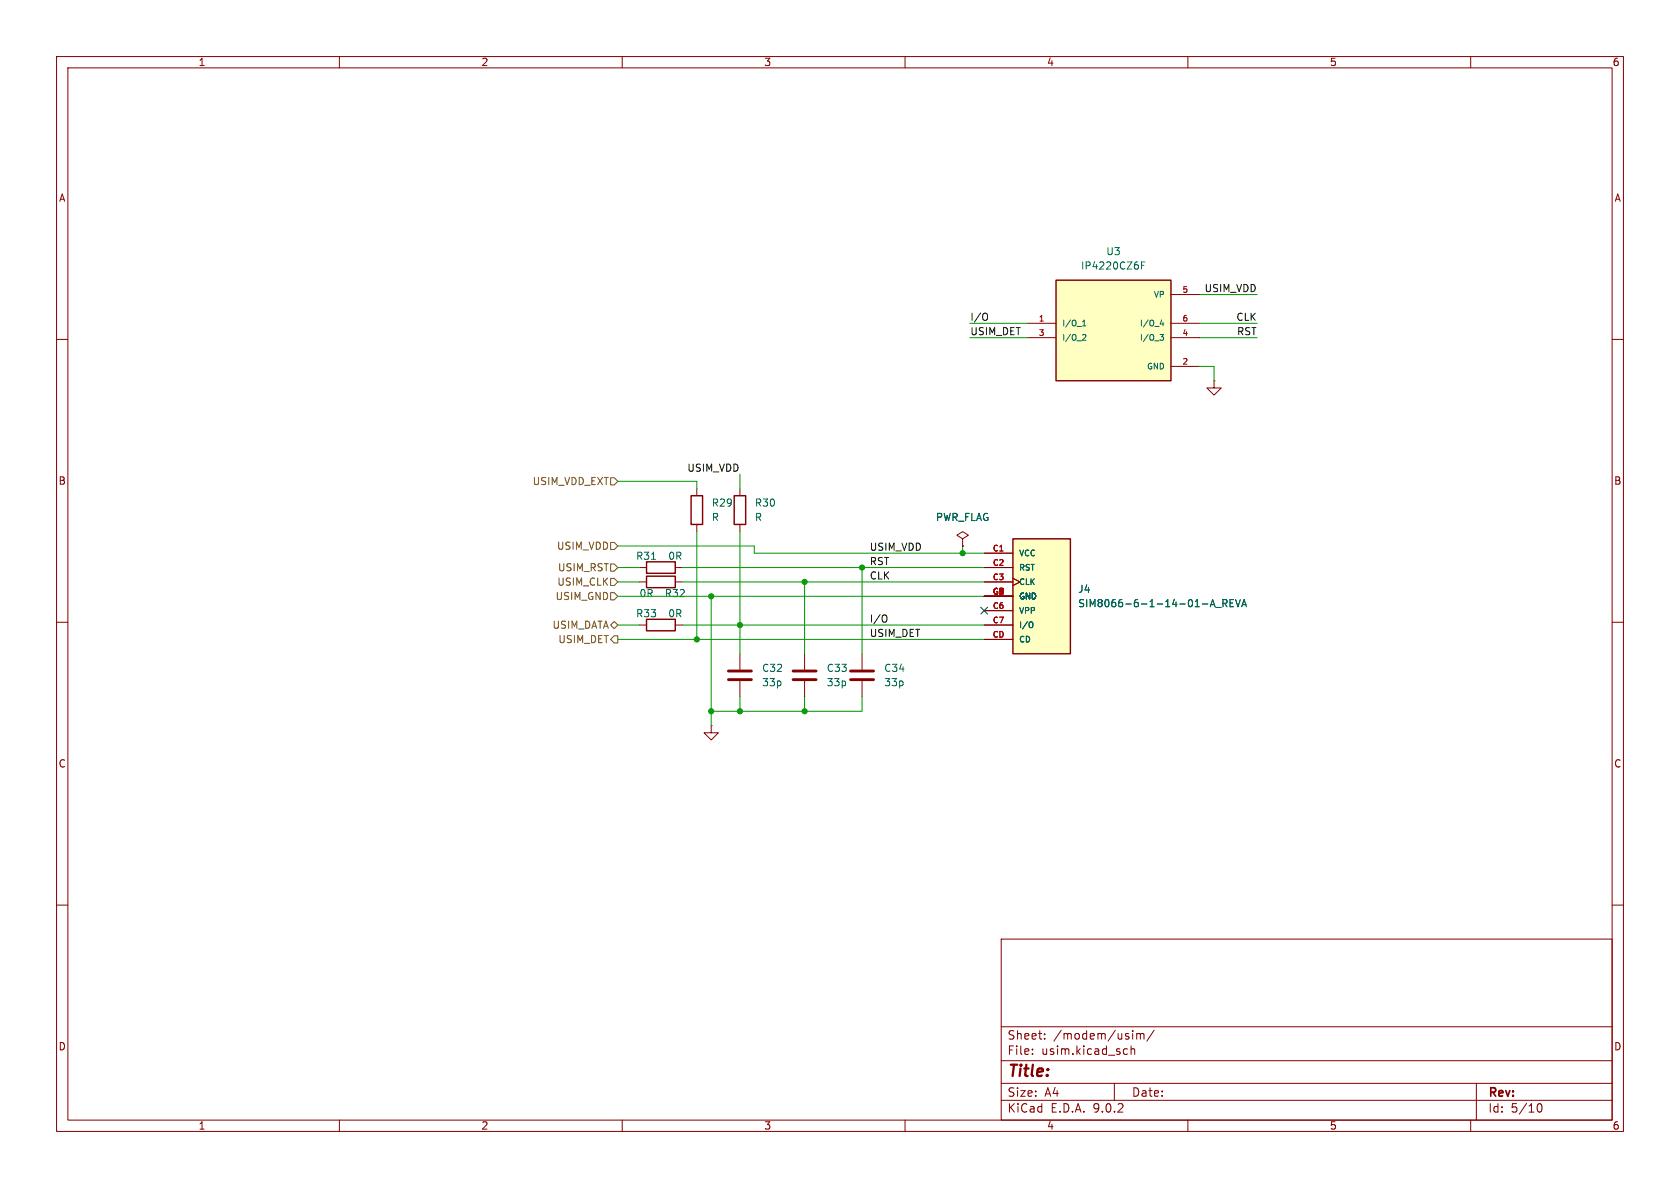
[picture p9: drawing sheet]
<svg xmlns="http://www.w3.org/2000/svg" width="297mm" height="210mm" viewBox="0 0 297 210" stroke-linecap="round" stroke-linejoin="round" font-family="sans-serif">
<g fill="none" stroke="#840000" stroke-width=".18">
<path d="M10 10h277v190h-277zM12 12h273v186h-273zM60 10v2M110 10v2M160 10v2M210 10v2M260 10v2M10 60h2M285 60h2M123.2 86.4v1.2M123.2 92.7v1.3M130.8 86.4v1.2"/>
<path d="M130.8 92.7v1.3M10 110h2M113 100.3h1.3M113 110.5h1.3M113 102.9h1.3M119.4 100.3h1.2M119.4 110.5h1.2M119.4 102.9h1.2M285 110h2M10 160h2M177 166h108v32h-108zM285 160h2"/>
<path d="M60 198v2M110 198v2M160 198v2M177 194.5h108M177 191.5h108M177 187.5h108M177 181.5h108M182.5 186.3v.1M182.5 185.5v.1M184.7 183.6v.1M184.7 182.8v.1M197 191.5v3"/>
<path d="M198.9 185.4l.4 .1M199.3 186.3l-.4 .1M200 185.5l.2-.1 .3 .1 .1 .9M200 184.9v1.5M200.2 182.2v.1M200.2 182.7v1M201 182.7v1M201 182.8l.4-.1 .2 .2M201.6 182.9l.2-.2 .4 .1v.9M201.6 182.9v.8M204 182.1l-1.3 2M210 198v2"/>
<path d="M260 198v2M261 191.5v6.5M271.7 195.7l.2-.5 .2-.1a.81 .81 0 0 1 .6 .6 .81 .81 0 0 1-.3 .8h-.4l-.3-.5"/>
</g>
<path d="M114.3 99.3h5.1v2h-5.1zM122.2 87.6h2v5.1h-2zM129.8 87.6h2v5.1h-2zM114.3 109.5h5.1v2h-5.1zM114.3 101.9h5.1v2h-5.1z" fill="none" stroke="#840000" stroke-width=".25"/>
<path d="M115.2 98.9h.7" fill="none" stroke="#006464" stroke-width=".18"/>
<path d="M179.1 95.3h10.1v20.3h-10.1z" fill="#ffffc2"/>
<path d="M179.1 95.3h10.1v20.3h-10.1z" fill="none" stroke="#840000" stroke-width=".25"/>
<path d="M214.6 67.3v1.3h-1.2l1.2 1.3 1.3-1.3h-1.3M214.6 67.3h.1M170.2 95.3l1-.7-1-.6-1 .6 1 .7v1.2M170.2 96.5h.1M174 97.8h5.1M174 100.3h5.1M174 102.9h5.1M174 105.4h5.1M174 108h5.1M174 110.5h5.1M174 113h5.1M179.1 102.2l1.2 .7-1.2 .6" fill="none" stroke="#840000" stroke-width=".18"/>
<path d="M182.4 109.9l.2 .4v.5l-.2 .2M214 107.3l.4-1.3 .4 1.3M214.1 106.9h.6M214.9 107.4h1M216.2 106.7l.6-.1 .1-.2v-.3l-.7-.1v1.3M216.5 106.7l.4 .6M217.5 106.6h.4M218.1 106h-.6v1.3h.6M218.4 106l.5 1.3 .4-1.3M219.5 107.3l.4-1.3 .5 1.3M219.6 106.9h.6" fill="none" stroke="#006464" stroke-width=".18"/>
<path d="M186.7 49.5h20.3v17.8h-20.3z" fill="#ffffc2"/>
<path d="M186.7 49.5h20.3v17.8h-20.3z" fill="none" stroke="#840000" stroke-width=".25"/>
<g fill="none" stroke="#840000" stroke-width=".18">
<path d="M181.6 57.2h5.1M181.6 59.7h5.1M207 57.2h5.1M207 59.7h5.1M207 52.1h5.1M207 64.8h5.1M170.2 96.5h.1M174 97.8h5.1M130.8 115.6v2.8M142.2 115.6v2.8M152.4 115.6v2.8M174 100.3h5.1"/>
<path d="M174 102.9h5.1M174 105.4h5.1M174 108h5.1M174 110.5h5.1M174 113h5.1M179.1 102.2l1.2 .7-1.2 .6M125.7 128.3v1.2h-1.2l1.2 1.3 1.3-1.3h-1.3M125.7 128.3h.1M130.8 120.4v2.8M142.2 120.4v2.8M152.4 120.4v2.8"/>
</g>
<g fill="none" stroke="#006464" stroke-width=".18">
<path d="M191.4 57.6h.6M191.4 56.9l.3-.3v1M191.5 59.1l.4 .1 .1 .2-.7 .8h.7M201.8 46.9h.4M202.4 46.3h-.6v1.3M205.1 59.1h.6l-.3 .4 .3 .1v.4l-.2 .2h-.3M205.4 56.5l-.3 .8h.6M205.6 56.9v.7M182.4 109.9l.2 .4v.5l-.2 .2M214 107.3l.4-1.3 .4 1.3M214.1 106.9h.6M214.9 107.4h1"/>
<path d="M216.2 106.7l.6-.1 .1-.2v-.3l-.7-.1v1.3M216.5 106.7l.4 .6M217.5 106.6h.4M218.1 106h-.6v1.3h.6M218.4 106l.5 1.3 .4-1.3M219.5 107.3l.4-1.3 .5 1.3M219.6 106.9h.6"/>
</g>
<path d="M128.8 118.6h4M140.2 118.6h4.1M150.4 118.6h4M128.8 120.1h4M140.2 120.1h4.1M150.4 120.1h4" fill="none" stroke="#840000" stroke-width=".51"/>
<path d="M107.9 99.7h.7l.6 .6-.6 .7h-.7zM107.9 95.9h.7l.6 .6-.6 .7h-.7zM107.9 84.5h.7l.6 .6-.6 .6h-.7zM107.9 110.5l.7-.6 .6 .6-.6 .6zM107.9 102.2h.7l.6 .7-.6 .6h-.7zM107.9 104.8h.7l.6 .6-.6 .6h-.7zM108.6 112.4h.6v1.3h-.6l-.7-.7z" fill="none" stroke="#725600" stroke-width=".18"/>
<path d="M174.3 55.4h.1a.81 .81 0 0 1-.1 1.2M156.5 108.7l.1 .1a.81 .81 0 0 1-.1 1.2" fill="none" stroke="#0f0f0f" stroke-width=".18"/>
<g fill="none" stroke="#009600" stroke-width=".18">
<path d="M171.4 59.7h10.2M171.4 57.2h10.2M212.1 59.7h10.1M212.1 57.2h10.1M212.1 52.1h10.1M212.1 64.8h2.5v2.5M109.2 96.5h24.1v1.3h40.7M109.2 85.1h14v1.3M123.2 94v19M130.8 83.8v2.6M130.8 94v21.6M170.2 96.5v1.3"/>
<path d="M109.2 113h64.8M109.2 100.3h3.8M109.2 105.4h64.8M109.2 110.5h3.8M109.2 102.9h3.8M120.6 100.3h53.4M120.6 110.5h53.4M120.6 102.9h53.4M125.7 105.4v22.9M142.2 102.9v12.7M152.4 100.3v15.3M130.8 123.2v2.5"/>
<path d="M142.2 123.2v2.5M152.4 123.2v2.5h-26.7"/>
</g>
<path d="M173.4 107.3l1.2 1.3M174.6 107.3l-1.2 1.3" fill="none" stroke="#000084" stroke-width=".18"/>
<g fill="#009600" stroke="#009600" stroke-width=".18">
<circle cx="125.7" cy="105.4" r=".46"/>
<circle cx="142.2" cy="125.7" r=".46"/>
<circle cx="142.2" cy="102.9" r=".46"/>
<circle cx="152.4" cy="100.3" r=".46"/>
<circle cx="170.2" cy="97.8" r=".46"/>
<circle cx="130.8" cy="110.5" r=".46"/>
<circle cx="123.2" cy="113" r=".46"/>
<circle cx="130.8" cy="125.7" r=".46"/>
<circle cx="125.7" cy="125.7" r=".46"/>
</g>
<text font-size="2.8" fill="#840000" x="178" y="190.9">Title:</text>
<g font-size="2.1" fill="#840000">
<text x="178" y="184">Sheet:</text>
<text x="186.2" y="184">/modem/usim/</text>
<text x="178" y="186.7">File:</text>
<text x="184.1" y="186.7">usim.kicad_sch</text>
<text x="178" y="196.9">KiCad</text>
<text x="178" y="194.1">Size:</text>
<text x="184.7" y="194.1">A4</text>
<text x="185.7" y="196.9">E.D.A.</text>
<text x="193.3" y="196.9">9.0.2</text>
<text x="200" y="194.1">Date:</text>
<text x="263" y="194.3">Rev:</text>
<text x="263" y="196.9">Id:</text>
<text x="267.1" y="196.9">5/10</text>
</g>
<g font-size="1.8" fill="#840000">
<text x="35" y="11.9">1</text>
<text x="85" y="11.9">2</text>
<text x="135" y="11.9">3</text>
<text x="185" y="11.9">4</text>
<text x="235" y="11.9">5</text>
<text x="285" y="11.9">6</text>
<text x="10.3" y="35.9">A</text>
<text x="285.3" y="35.9">A</text>
<text x="10.3" y="85.9">B</text>
<text x="285.3" y="85.9">B</text>
<text x="10.3" y="135.9">C</text>
<text x="285.3" y="135.9">C</text>
<text x="10.3" y="185.9">D</text>
<text x="285.3" y="185.9">D</text>
<text x="35" y="199.9">1</text>
<text x="85" y="199.9">2</text>
<text x="135" y="199.9">3</text>
<text x="185" y="199.9">4</text>
<text x="235" y="199.9">5</text>
<text x="285" y="199.9">6</text>
</g>
<g font-size="1.8" fill="#006464">
<text x="191" y="47.9">IP4220CZ6F</text>
<text x="195.5" y="45.3">U3</text>
<text x="125.7" y="89.8">R29</text>
<text x="133.4" y="89.8">R30</text>
<text x="125.7" y="92.3">R</text>
<text x="133.4" y="92.3">R</text>
<text x="165.4" y="92.3">PWR_FLAG</text>
<text x="112.4" y="99.2">R31</text>
<text x="118" y="99.2">0R</text>
<text x="113" y="105.8">0R</text>
<text x="117.4" y="105.8">R32</text>
<text x="190.5" y="105">J4</text>
<text x="190.5" y="107.5">SIM8066-6-1-14-01-A_REVA</text>
<text x="112.4" y="109.3">R33</text>
<text x="118" y="109.3">0R</text>
<text x="134.6" y="119">C32</text>
<text x="146.1" y="119">C33</text>
<text x="156.2" y="119">C34</text>
<text x="134.6" y="121.5">33p</text>
<text x="146.1" y="121.5">33p</text>
<text x="156.2" y="121.5">33p</text>
</g>
<g font-size="1.8" fill="#0f0f0f">
<text x="212.9" y="51.7">USIM_VDD</text>
<text x="171.4" y="59.3">USIM_DET</text>
<text x="171.4" y="56.8">I/O</text>
<text x="218.5" y="56.8">CLK</text>
<text x="218.6" y="59.3">RST</text>
<text x="121.4" y="83.5">USIM_VDD</text>
<text x="153.7" y="97.4">USIM_VDD</text>
<text x="153.7" y="100">RST</text>
<text x="153.7" y="102.5">CLK</text>
<text x="153.7" y="110.1">I/O</text>
<text x="153.7" y="112.7">USIM_DET</text>
</g>
<g font-size="1.8" fill="#725600">
<text x="94.1" y="86">USIM_VDD_EXT</text>
<text x="98.4" y="97.4">USIM_VDD</text>
<text x="98.5" y="101.2">USIM_RST</text>
<text x="98.1" y="106.3">USIM_GND</text>
<text x="98.4" y="103.7">USIM_CLK</text>
<text x="97.6" y="111.4">USIM_DATA</text>
<text x="98.6" y="113.9">USIM_DET</text>
</g>
<g font-size="1.4" fill="#006464">
<text x="203.9" y="52.8">VP</text>
<text x="187.7" y="57.9">I/O_1</text>
<text x="201.4" y="57.9">I/O_4</text>
<text x="187.7" y="60.4">I/O_2</text>
<text x="201.4" y="60.4">I/O_3</text>
<text x="202.6" y="65.5">GND</text>
<text x="180.1" y="98.5">VCC</text>
<text x="180.1" y="101.1">RST</text>
<text x="180.1" y="103.6">CLK</text>
<text x="180.1" y="106.1">GND</text>
<text x="180.1" y="108.7">VPP</text>
<text x="180.1" y="111.2">I/O</text>
<text x="180.1" y="113.8">CD</text>
</g>
<g font-size="1.4" fill="#a90000">
<text x="208.9" y="51.8">5</text>
<text x="183.5" y="56.9">1</text>
<text x="183.5" y="59.4">3</text>
<text x="208.9" y="56.9">6</text>
<text x="208.9" y="59.4">4</text>
<text x="208.9" y="64.5">2</text>
<text x="175.4" y="97.5">C1</text>
<text x="175.4" y="100.1">C2</text>
<text x="175.4" y="102.6">C3</text>
<text x="175.4" y="105.2">G1</text>
<text x="175.4" y="107.7">C6</text>
<text x="176.5" y="105.2">2</text>
<text x="175.4" y="112.8">CD</text>
<text x="175.4" y="110.2">C7</text>
</g>
</svg>
